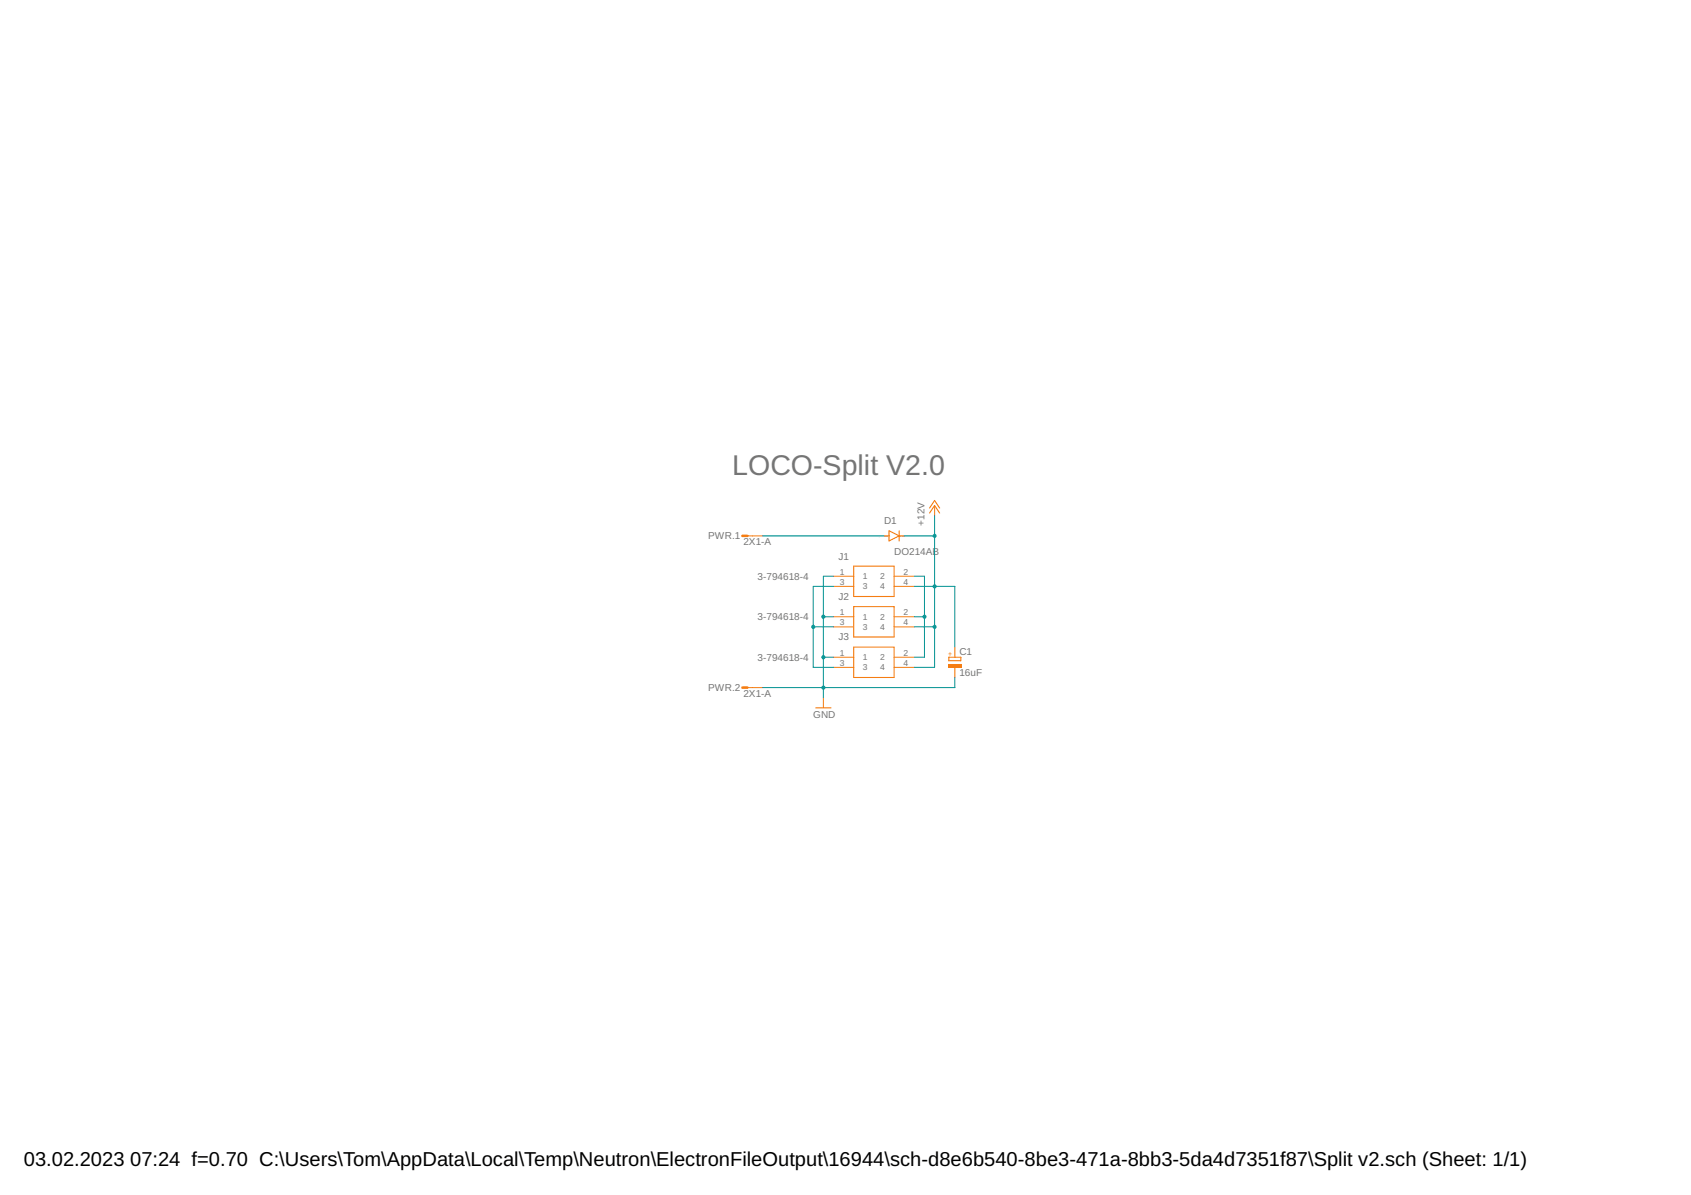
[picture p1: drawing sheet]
<svg xmlns="http://www.w3.org/2000/svg" width="297mm" height="210mm" viewBox="0 0 297 210" stroke-linecap="round" stroke-linejoin="round" font-family="sans-serif">
<path d="M150 99.4h7.1v5.4h-7.1zM155.3 94.1h.9M156.2 93.2l1.7 .9-1.7 .9zM157.9 93.2v1.8M157.9 94.1h.9M163.3 90.1l.9-1.3 .9 1.3M163.3 89.2l.9-1.3 .9 1.3M150 106.6h7.1v5.3h-7.1zM150 113.7h7.1v5.3h-7.1zM166.7 115.4h2.1v.7h-2.1zM143.3 124.3h2.7" fill="none" stroke="#f57c10" stroke-width=".19"/>
<g fill="none" stroke="#f57c10" stroke-width=".18">
<path d="M131.3 94.1h2.7M164.2 88.8v1.8M146.4 101.2h3.6M146.4 103h3.6M146.4 108.3h3.6M146.4 110.1h3.6M146.4 115.4h3.6M146.4 117.2h3.6M157.1 101.2h3.5M157.1 103h3.5M157.1 108.3h3.5M157.1 110.1h3.5"/>
<path d="M157.1 115.4h3.5M157.1 117.2h3.5M131.3 120.8h2.7M144.6 122.6v1.7"/>
</g>
<path d="M130.4 94.1h.9M130.4 120.8h.9" fill="none" stroke="#f57c10" stroke-width=".44"/>
<path d="M166.6 116.6h2.3v.6h-2.3z" fill-rule="evenodd" fill="#f57c10"/>
<path d="M166.6 116.6h2.3v.6h-2.3zM166.6 116.6v.6h2.3v-.6z" fill="#f57c10"/>
<path d="M167.7 113.7v1.7M167.7 117.2v1.8" fill="none" stroke="#f57c10" stroke-width=".18"/>
<path d="M142.9 110.1h3.5M146.4 103h-3.5v14.2h3.5" fill="none" stroke="#009292" stroke-width=".18"/>
<circle cx="142.9" cy="110.1" r=".36" fill="#009292"/>
<path d="M142.5 110.1a.36 .36 0 0 1 .7 0 .36 .36 0 0 1-.7 0zM142.5 110.1a.36 .36 0 0 0 .7 0 .36 .36 0 0 0-.7 0z" fill="#009292"/>
<path d="M160.6 101.2h1.8v14.2h-1.8M160.6 108.3h1.8" fill="none" stroke="#009292" stroke-width=".18"/>
<circle cx="162.4" cy="108.3" r=".36" fill="#009292"/>
<path d="M162 108.3a.4 .4 0 0 1 .8 0 .4 .4 0 0 1-.8 0zM162 108.3a.36 .36 0 0 0 .7 0 .36 .36 0 0 0-.7 0z" fill="#009292"/>
<path d="M144.6 108.3h1.8M144.6 115.4h1.8M146.4 101.2h-1.8v21.4M167.7 119v1.8h-23.1" fill="none" stroke="#009292" stroke-width=".18"/>
<g fill="#009292">
<circle cx="144.6" cy="108.3" r=".36"/>
<circle cx="144.6" cy="115.4" r=".36"/>
<circle cx="144.6" cy="120.8" r=".36"/>
</g>
<g fill="#009292">
<path d="M144.3 108.3a.36 .36 0 0 1 .7 0 .36 .36 0 0 1-.7 0zM144.3 108.3a.36 .36 0 0 0 .7 0 .36 .36 0 0 0-.7 0z"/>
<path d="M144.3 115.4a.36 .36 0 0 1 .7 0 .36 .36 0 0 1-.7 0zM144.3 115.4a.36 .36 0 0 0 .7 0 .36 .36 0 0 0-.7 0z"/>
<path d="M144.3 120.8a.36 .36 0 0 1 .7 0 .36 .36 0 0 1-.7 0zM144.3 120.8a.36 .36 0 0 0 .7 0 .36 .36 0 0 0-.7 0z"/>
</g>
<path d="M158.8 94.1h5.4M164.2 90.6v26.6h-3.6M160.6 103h7.1v10.7M160.6 110.1h3.6M134 120.8h10.6" fill="none" stroke="#009292" stroke-width=".18"/>
<g fill="#009292">
<circle cx="164.2" cy="110.1" r=".36"/>
<circle cx="164.2" cy="103" r=".36"/>
<circle cx="164.2" cy="94.1" r=".36"/>
</g>
<g fill="#009292">
<path d="M163.8 110.1a.36 .36 0 0 1 .7 0 .36 .36 0 0 1-.7 0zM163.8 110.1a.36 .36 0 0 0 .7 0 .36 .36 0 0 0-.7 0z"/>
<path d="M163.8 103a.36 .36 0 0 1 .7 0 .36 .36 0 0 1-.7 0zM163.8 103a.36 .36 0 0 0 .7 0 .36 .36 0 0 0-.7 0z"/>
<path d="M163.8 94.1a.36 .36 0 0 1 .7 0 .36 .36 0 0 1-.7 0zM163.8 94.1a.36 .36 0 0 0 .7 0 .36 .36 0 0 0-.7 0z"/>
</g>
<path d="M134 94.1h21.3" fill="none" stroke="#009292" stroke-width=".18"/>
<text font-size="5" fill="#757575" x="128.6" y="83.5">LOCO-Split V2.0</text>
<g font-size="3.5">
<text x="4.2" y="204.7">03.02.2023</text>
<text x="22.9" y="204.7">07:24 f=0.70 C:\Users\Tom\AppData\Local\Temp\Neutron\ElectronFileOutput\16944\sch-d8e6b540-8be3-471a-8bb3-5da4d7351f87\Split v2.sch (Sheet: 1/1)</text>
</g>
<g font-size="1.8" fill="#757575">
<text x="124.4" y="94.7">PWR.1</text>
<text x="130.6" y="95.8">2X1-A</text>
<text x="155.3" y="92">D1</text>
<text x="162.4" y="92.3" transform="rotate(-90 162.4 92.3)">+12V</text>
<text x="133.1" y="101.8">3-794618-4</text>
<text x="147.3" y="98.3">J1</text>
<text x="157.1" y="97.5">DO214AB</text>
<text x="147.3" y="105.4">J2</text>
<text x="133.1" y="108.9">3-794618-4</text>
<text x="147.3" y="112.5">J3</text>
<text x="133.1" y="116.1">3-794618-4</text>
<text x="168.5" y="118.7">16uF</text>
<text x="168.5" y="115.1">C1</text>
<text x="124.4" y="121.3">PWR.2</text>
<text x="130.6" y="122.5">2X1-A</text>
<text x="142.8" y="126.1">GND</text>
</g>
<g font-size="1.5" fill="#757575">
<text x="147.5" y="101">1</text>
<text x="151.6" y="101.8">1</text>
<text x="154.6" y="101.8">2</text>
<text x="158.7" y="101">2</text>
<text x="147.5" y="102.8">3</text>
<text x="151.6" y="103.5">3</text>
<text x="154.6" y="103.5">4</text>
<text x="158.7" y="102.8">4</text>
<text x="147.5" y="108.1">1</text>
<text x="147.5" y="109.9">3</text>
<text x="151.6" y="108.9">1</text>
<text x="151.6" y="110.6">3</text>
<text x="154.6" y="108.9">2</text>
<text x="154.6" y="110.6">4</text>
<text x="158.7" y="108.1">2</text>
<text x="158.7" y="109.9">4</text>
<text x="147.5" y="115.2">1</text>
<text x="147.5" y="117">3</text>
<text x="151.6" y="116">1</text>
<text x="151.6" y="117.8">3</text>
<text x="154.6" y="116">2</text>
<text x="154.6" y="117.7">4</text>
<text x="158.7" y="115.2">2</text>
<text x="158.7" y="117">4</text>
</g>
<text font-size="1.2" fill="#f57c10" x="167.3" y="115.2" transform="rotate(-90 167.3 115.2)">+</text>
<g font-size=".4" fill="#808080">
<text x="154.2" y="94.2">SpiceOrder 1</text>
<text x="157.7" y="94.2">SpiceOrder 2</text>
</g>
</svg>
